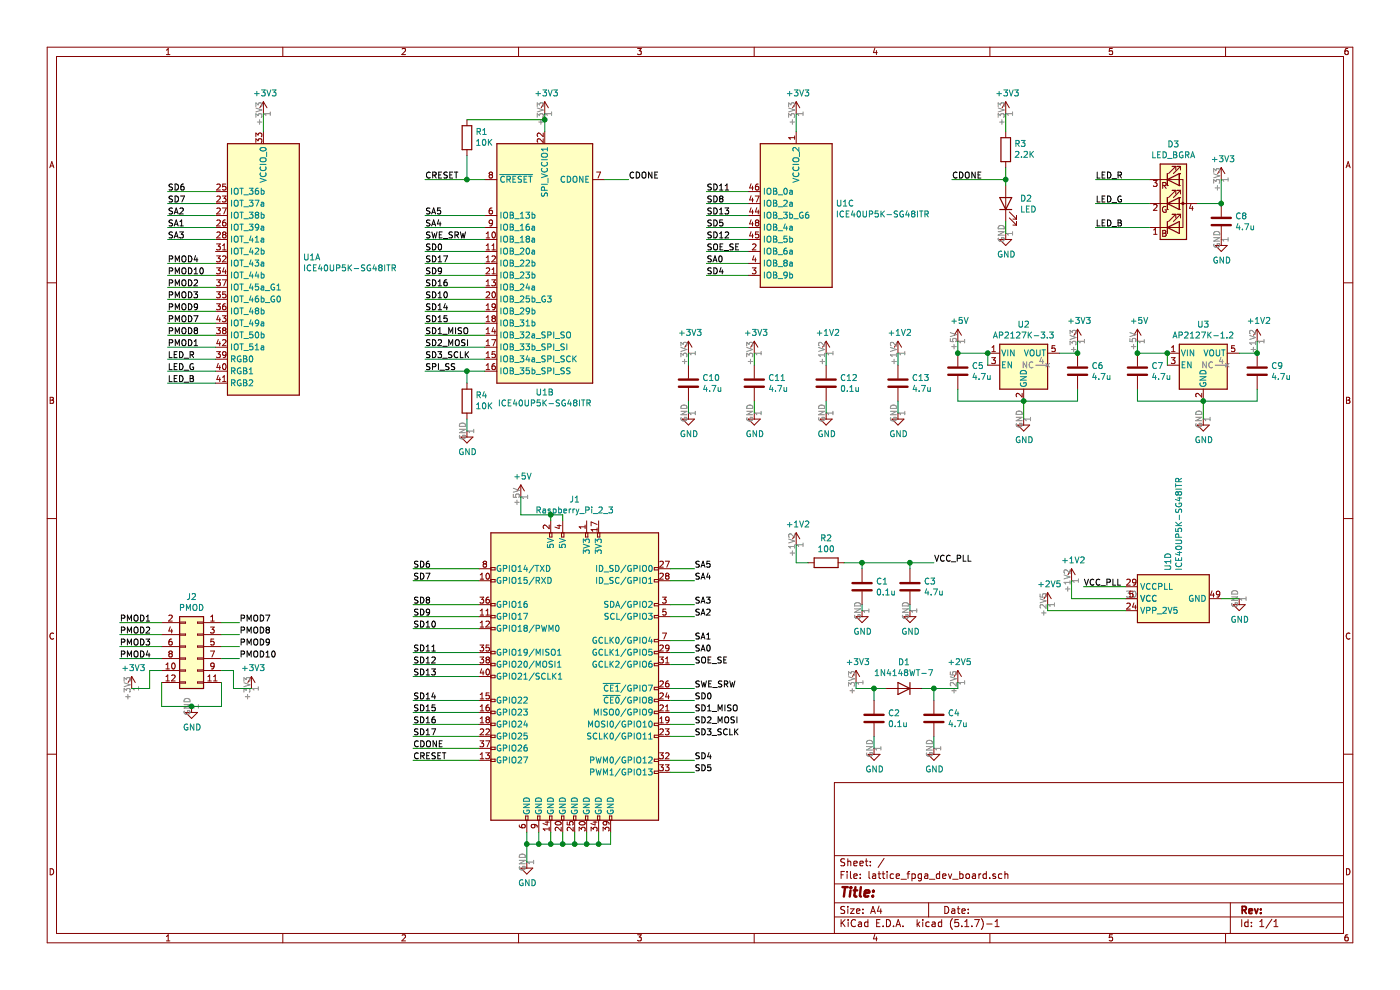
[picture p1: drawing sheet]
EESchema Schematic File Version 4
EELAYER 30 0
EELAYER END
$Descr A4 11693 8268
encoding utf-8
Sheet 1 1
Title ""
Date ""
Rev ""
Comp ""
Comment1 ""
Comment2 ""
Comment3 ""
Comment4 ""
$EndDescr
$Comp
L FPGA_Lattice:ICE40UP5K-SG48ITR U1
U 1 1
P 2200 2200
F 0 "U1" H 2530 2253 50  0000 L CNN
F 1 "ICE40UP5K-SG48ITR" H 2530 2162 50  0000 L CNN
F 2 "Package_DFN_QFN:QFN-48-1EP_7x7mm_P0.5mm_EP5.45x5.45mm" H 2200 850 50  0001 C CNN
F 3 "http://www.latticesemi.com/Products/FPGAandCPLD/iCE40Ultra" H 1800 3200 50  0001 C CNN
	1    2200 2200
	1    0    0    -1  
$EndComp
$Comp
L FPGA_Lattice:ICE40UP5K-SG48ITR U1
U 2 1
P 4550 2200
F 0 "U1" H 4550 1125 50  0000 C CNN
F 1 "ICE40UP5K-SG48ITR" H 4550 1034 50  0000 C CNN
F 2 "Package_DFN_QFN:QFN-48-1EP_7x7mm_P0.5mm_EP5.45x5.45mm" H 4550 850 50  0001 C CNN
F 3 "http://www.latticesemi.com/Products/FPGAandCPLD/iCE40Ultra" H 4150 3200 50  0001 C CNN
	2    4550 2200
	1    0    0    -1  
$EndComp
$Comp
L FPGA_Lattice:ICE40UP5K-SG48ITR U1
U 4 1
P 9800 5000
F 0 "U1" H 10030 5046 50  0000 L CNN
F 1 "ICE40UP5K-SG48ITR" H 10030 4955 50  0000 L CNN
F 2 "Package_DFN_QFN:QFN-48-1EP_7x7mm_P0.5mm_EP5.45x5.45mm" H 9800 3650 50  0001 C CNN
F 3 "http://www.latticesemi.com/Products/FPGAandCPLD/iCE40Ultra" H 9400 6000 50  0001 C CNN
	4    9800 5000
	0    -1   -1   0   
$EndComp
$Comp
L Connector:Raspberry_Pi_2_3 J1
U 1 1
P 4800 5650
F 0 "J1" H 4800 7131 50  0000 C CNN
F 1 "Raspberry_Pi_2_3" H 4800 7040 50  0000 C CNN
F 2 "Connector_PinSocket_2.54mm:PinSocket_2x20_P2.54mm_Vertical" H 4800 5650 50  0001 C CNN
F 3 "https://www.raspberrypi.org/documentation/hardware/raspberrypi/schematics/rpi_SCH_3bplus_1p0_reduced.pdf" H 4800 5650 50  0001 C CNN
	1    4800 5650
	1    0    0    -1  
$EndComp
$Comp
L power:+3V3 #PWR01
U 1 1
P 2200 950
F 0 "#PWR01" H 2200 800 50  0001 C CNN
F 1 "+3V3" H 2215 1123 50  0000 C CNN
F 2 "" H 2200 950 50  0001 C CNN
F 3 "" H 2200 950 50  0001 C CNN
	1    2200 950 
	1    0    0    -1  
$EndComp
$Comp
L power:+3V3 #PWR05
U 1 1
P 6650 950
F 0 "#PWR05" H 6650 800 50  0001 C CNN
F 1 "+3V3" H 6665 1123 50  0000 C CNN
F 2 "" H 6650 950 50  0001 C CNN
F 3 "" H 6650 950 50  0001 C CNN
	1    6650 950 
	1    0    0    -1  
$EndComp
$Comp
L power:+3V3 #PWR04
U 1 1
P 4550 950
F 0 "#PWR04" H 4550 800 50  0001 C CNN
F 1 "+3V3" H 4565 1123 50  0000 C CNN
F 2 "" H 4550 950 50  0001 C CNN
F 3 "" H 4550 950 50  0001 C CNN
	1    4550 950 
	1    0    0    -1  
$EndComp
$Comp
L FPGA_Lattice:ICE40UP5K-SG48ITR U1
U 3 1
P 6650 1800
F 0 "U1" H 6980 1903 50  0000 L CNN
F 1 "ICE40UP5K-SG48ITR" H 6980 1812 50  0000 L CNN
F 2 "Package_DFN_QFN:QFN-48-1EP_7x7mm_P0.5mm_EP5.45x5.45mm" H 6650 450 50  0001 C CNN
F 3 "http://www.latticesemi.com/Products/FPGAandCPLD/iCE40Ultra" H 6250 2800 50  0001 C CNN
	3    6650 1800
	1    0    0    -1  
$EndComp
Wire Wire Line
	6650 950  6650 1100
Wire Wire Line
	4550 950  4550 1000
Wire Wire Line
	2200 950  2200 1100
$Comp
L power:+5V #PWR02
U 1 1
P 4350 4150
F 0 "#PWR02" H 4350 4000 50  0001 C CNN
F 1 "+5V" H 4365 4323 50  0000 C CNN
F 2 "" H 4350 4150 50  0001 C CNN
F 3 "" H 4350 4150 50  0001 C CNN
	1    4350 4150
	1    0    0    -1  
$EndComp
Wire Wire Line
	4350 4300 4600 4300
Wire Wire Line
	4700 4300 4700 4350
Wire Wire Line
	4350 4150 4350 4300
Wire Wire Line
	4600 4350 4600 4300
Connection ~ 4600 4300
Wire Wire Line
	4600 4300 4700 4300
$Comp
L power:GND #PWR03
U 1 1
P 4400 7200
F 0 "#PWR03" H 4400 6950 50  0001 C CNN
F 1 "GND" H 4405 7027 50  0000 C CNN
F 2 "" H 4400 7200 50  0001 C CNN
F 3 "" H 4400 7200 50  0001 C CNN
	1    4400 7200
	1    0    0    -1  
$EndComp
Wire Wire Line
	4400 7050 4500 7050
Wire Wire Line
	5100 7050 5100 6950
Wire Wire Line
	4400 7050 4400 7200
Wire Wire Line
	5000 6950 5000 7050
Connection ~ 5000 7050
Wire Wire Line
	5000 7050 5100 7050
Wire Wire Line
	4900 6950 4900 7050
Connection ~ 4900 7050
Wire Wire Line
	4900 7050 5000 7050
Wire Wire Line
	4800 6950 4800 7050
Connection ~ 4800 7050
Wire Wire Line
	4800 7050 4900 7050
Wire Wire Line
	4700 6950 4700 7050
Connection ~ 4700 7050
Wire Wire Line
	4700 7050 4800 7050
Wire Wire Line
	4600 6950 4600 7050
Connection ~ 4600 7050
Wire Wire Line
	4600 7050 4700 7050
Wire Wire Line
	4500 6950 4500 7050
Connection ~ 4500 7050
Wire Wire Line
	4500 7050 4600 7050
Wire Wire Line
	4400 6950 4400 7050
Connection ~ 4400 7050
$Comp
L power:GND #PWR024
U 1 1
P 10350 5000
F 0 "#PWR024" H 10350 4750 50  0001 C CNN
F 1 "GND" H 10355 4827 50  0000 C CNN
F 2 "" H 10350 5000 50  0001 C CNN
F 3 "" H 10350 5000 50  0001 C CNN
	1    10350 5000
	1    0    0    -1  
$EndComp
Wire Wire Line
	10200 5000 10350 5000
$Comp
L power:+1V2 #PWR06
U 1 1
P 6650 4550
F 0 "#PWR06" H 6650 4400 50  0001 C CNN
F 1 "+1V2" H 6665 4723 50  0000 C CNN
F 2 "" H 6650 4550 50  0001 C CNN
F 3 "" H 6650 4550 50  0001 C CNN
	1    6650 4550
	1    0    0    -1  
$EndComp
$Comp
L Device:R R2
U 1 1
P 6900 4700
F 0 "R2" V 6693 4700 50  0000 C CNN
F 1 "100" V 6784 4700 50  0000 C CNN
F 2 "Resistor_SMD:R_0603_1608Metric_Pad1.05x0.95mm_HandSolder" V 6830 4700 50  0001 C CNN
F 3 "~" H 6900 4700 50  0001 C CNN
	1    6900 4700
	0    1    1    0   
$EndComp
$Comp
L Device:C C1
U 1 1
P 7200 4900
F 0 "C1" H 7315 4946 50  0000 L CNN
F 1 "0.1u" H 7315 4855 50  0000 L CNN
F 2 "Capacitor_SMD:C_0603_1608Metric_Pad1.08x0.95mm_HandSolder" H 7238 4750 50  0001 C CNN
F 3 "~" H 7200 4900 50  0001 C CNN
	1    7200 4900
	1    0    0    -1  
$EndComp
$Comp
L Device:C C3
U 1 1
P 7600 4900
F 0 "C3" H 7715 4946 50  0000 L CNN
F 1 "4.7u" H 7715 4855 50  0000 L CNN
F 2 "Capacitor_SMD:C_0603_1608Metric_Pad1.08x0.95mm_HandSolder" H 7638 4750 50  0001 C CNN
F 3 "~" H 7600 4900 50  0001 C CNN
	1    7600 4900
	1    0    0    -1  
$EndComp
Wire Wire Line
	6650 4550 6650 4700
Wire Wire Line
	6650 4700 6750 4700
Wire Wire Line
	7050 4700 7200 4700
Wire Wire Line
	7200 4700 7200 4750
Wire Wire Line
	7200 4700 7600 4700
Wire Wire Line
	7600 4700 7600 4750
Connection ~ 7200 4700
Wire Wire Line
	7600 4700 7800 4700
Connection ~ 7600 4700
$Comp
L power:GND #PWR010
U 1 1
P 7600 5100
F 0 "#PWR010" H 7600 4850 50  0001 C CNN
F 1 "GND" H 7605 4927 50  0000 C CNN
F 2 "" H 7600 5100 50  0001 C CNN
F 3 "" H 7600 5100 50  0001 C CNN
	1    7600 5100
	1    0    0    -1  
$EndComp
$Comp
L power:GND #PWR08
U 1 1
P 7200 5100
F 0 "#PWR08" H 7200 4850 50  0001 C CNN
F 1 "GND" H 7205 4927 50  0000 C CNN
F 2 "" H 7200 5100 50  0001 C CNN
F 3 "" H 7200 5100 50  0001 C CNN
	1    7200 5100
	1    0    0    -1  
$EndComp
Wire Wire Line
	7200 5050 7200 5100
Wire Wire Line
	7600 5050 7600 5100
Text Label 7800 4700 0    50   ~ 0
VCC_PLL
Wire Wire Line
	9400 4900 9050 4900
Text Label 9050 4900 0    50   ~ 0
VCC_PLL
$Comp
L power:+2V5 #PWR017
U 1 1
P 8750 5050
F 0 "#PWR017" H 8750 4900 50  0001 C CNN
F 1 "+2V5" H 8765 5223 50  0000 C CNN
F 2 "" H 8750 5050 50  0001 C CNN
F 3 "" H 8750 5050 50  0001 C CNN
	1    8750 5050
	1    0    0    -1  
$EndComp
Wire Wire Line
	8750 5050 8750 5100
Wire Wire Line
	8750 5100 9400 5100
$Comp
L power:+1V2 #PWR018
U 1 1
P 8950 4850
F 0 "#PWR018" H 8950 4700 50  0001 C CNN
F 1 "+1V2" H 8965 5023 50  0000 C CNN
F 2 "" H 8950 4850 50  0001 C CNN
F 3 "" H 8950 4850 50  0001 C CNN
	1    8950 4850
	1    0    0    -1  
$EndComp
Wire Wire Line
	9400 5000 8950 5000
Wire Wire Line
	8950 5000 8950 4850
$Comp
L power:+2V5 #PWR013
U 1 1
P 8000 5700
F 0 "#PWR013" H 8000 5550 50  0001 C CNN
F 1 "+2V5" H 8015 5873 50  0000 C CNN
F 2 "" H 8000 5700 50  0001 C CNN
F 3 "" H 8000 5700 50  0001 C CNN
	1    8000 5700
	1    0    0    -1  
$EndComp
$Comp
L power:+3V3 #PWR07
U 1 1
P 7150 5700
F 0 "#PWR07" H 7150 5550 50  0001 C CNN
F 1 "+3V3" H 7165 5873 50  0000 C CNN
F 2 "" H 7150 5700 50  0001 C CNN
F 3 "" H 7150 5700 50  0001 C CNN
	1    7150 5700
	1    0    0    -1  
$EndComp
$Comp
L Device:C C2
U 1 1
P 7300 6000
F 0 "C2" H 7415 6046 50  0000 L CNN
F 1 "0.1u" H 7415 5955 50  0000 L CNN
F 2 "Capacitor_SMD:C_0603_1608Metric_Pad1.08x0.95mm_HandSolder" H 7338 5850 50  0001 C CNN
F 3 "~" H 7300 6000 50  0001 C CNN
	1    7300 6000
	1    0    0    -1  
$EndComp
$Comp
L Device:C C4
U 1 1
P 7800 6000
F 0 "C4" H 7915 6046 50  0000 L CNN
F 1 "4.7u" H 7915 5955 50  0000 L CNN
F 2 "Capacitor_SMD:C_0603_1608Metric_Pad1.08x0.95mm_HandSolder" H 7838 5850 50  0001 C CNN
F 3 "~" H 7800 6000 50  0001 C CNN
	1    7800 6000
	1    0    0    -1  
$EndComp
$Comp
L Device:D D1
U 1 1
P 7550 5750
F 0 "D1" H 7550 5533 50  0000 C CNN
F 1 "1N4148WT-7" H 7550 5624 50  0000 C CNN
F 2 "Diode_SMD:D_SOD-523" H 7550 5750 50  0001 C CNN
F 3 "~" H 7550 5750 50  0001 C CNN
	1    7550 5750
	-1   0    0    1   
$EndComp
Wire Wire Line
	7150 5700 7150 5750
Wire Wire Line
	7150 5750 7300 5750
Wire Wire Line
	7700 5750 7800 5750
Wire Wire Line
	8000 5750 8000 5700
Wire Wire Line
	7800 5850 7800 5750
Connection ~ 7800 5750
Wire Wire Line
	7800 5750 8000 5750
Wire Wire Line
	7300 5850 7300 5750
Connection ~ 7300 5750
Wire Wire Line
	7300 5750 7400 5750
$Comp
L power:GND #PWR09
U 1 1
P 7300 6250
F 0 "#PWR09" H 7300 6000 50  0001 C CNN
F 1 "GND" H 7305 6077 50  0000 C CNN
F 2 "" H 7300 6250 50  0001 C CNN
F 3 "" H 7300 6250 50  0001 C CNN
	1    7300 6250
	1    0    0    -1  
$EndComp
$Comp
L power:GND #PWR011
U 1 1
P 7800 6250
F 0 "#PWR011" H 7800 6000 50  0001 C CNN
F 1 "GND" H 7805 6077 50  0000 C CNN
F 2 "" H 7800 6250 50  0001 C CNN
F 3 "" H 7800 6250 50  0001 C CNN
	1    7800 6250
	1    0    0    -1  
$EndComp
Wire Wire Line
	7300 6150 7300 6250
Wire Wire Line
	7800 6150 7800 6250
Wire Wire Line
	1800 3000 1400 3000
Wire Wire Line
	1800 3100 1400 3100
Wire Wire Line
	1800 3200 1400 3200
Text Label 1400 3000 0    50   ~ 0
LED_R
Text Label 1400 3100 0    50   ~ 0
LED_G
Text Label 1400 3200 0    50   ~ 0
LED_B
$Comp
L Regulator_Linear:AP2127K-3.3 U2
U 1 1
P 8550 3050
F 0 "U2" H 8550 3392 50  0000 C CNN
F 1 "AP2127K-3.3" H 8550 3301 50  0000 C CNN
F 2 "Package_TO_SOT_SMD:SOT-23-5" H 8550 3375 50  0001 C CNN
F 3 "https://www.diodes.com/assets/Datasheets/AP2127.pdf" H 8550 3150 50  0001 C CNN
	1    8550 3050
	1    0    0    -1  
$EndComp
$Comp
L Regulator_Linear:AP2127K-1.2 U3
U 1 1
P 10050 3050
F 0 "U3" H 10050 3392 50  0000 C CNN
F 1 "AP2127K-1.2" H 10050 3301 50  0000 C CNN
F 2 "Package_TO_SOT_SMD:SOT-23-5" H 10050 3375 50  0001 C CNN
F 3 "https://www.diodes.com/assets/Datasheets/AP2127.pdf" H 10050 3150 50  0001 C CNN
	1    10050 3050
	1    0    0    -1  
$EndComp
$Comp
L Device:C C6
U 1 1
P 9000 3100
F 0 "C6" H 9115 3146 50  0000 L CNN
F 1 "4.7u" H 9115 3055 50  0000 L CNN
F 2 "Capacitor_SMD:C_0603_1608Metric_Pad1.08x0.95mm_HandSolder" H 9038 2950 50  0001 C CNN
F 3 "~" H 9000 3100 50  0001 C CNN
	1    9000 3100
	1    0    0    -1  
$EndComp
$Comp
L Device:C C5
U 1 1
P 8000 3100
F 0 "C5" H 8115 3146 50  0000 L CNN
F 1 "4.7u" H 8115 3055 50  0000 L CNN
F 2 "Capacitor_SMD:C_0603_1608Metric_Pad1.08x0.95mm_HandSolder" H 8038 2950 50  0001 C CNN
F 3 "~" H 8000 3100 50  0001 C CNN
	1    8000 3100
	1    0    0    -1  
$EndComp
$Comp
L power:GND #PWR016
U 1 1
P 8550 3500
F 0 "#PWR016" H 8550 3250 50  0001 C CNN
F 1 "GND" H 8555 3327 50  0000 C CNN
F 2 "" H 8550 3500 50  0001 C CNN
F 3 "" H 8550 3500 50  0001 C CNN
	1    8550 3500
	1    0    0    -1  
$EndComp
$Comp
L power:+5V #PWR012
U 1 1
P 8000 2850
F 0 "#PWR012" H 8000 2700 50  0001 C CNN
F 1 "+5V" H 8015 3023 50  0000 C CNN
F 2 "" H 8000 2850 50  0001 C CNN
F 3 "" H 8000 2850 50  0001 C CNN
	1    8000 2850
	1    0    0    -1  
$EndComp
$Comp
L power:+3V3 #PWR019
U 1 1
P 9000 2850
F 0 "#PWR019" H 9000 2700 50  0001 C CNN
F 1 "+3V3" H 9015 3023 50  0000 C CNN
F 2 "" H 9000 2850 50  0001 C CNN
F 3 "" H 9000 2850 50  0001 C CNN
	1    9000 2850
	1    0    0    -1  
$EndComp
$Comp
L power:+1V2 #PWR025
U 1 1
P 10500 2850
F 0 "#PWR025" H 10500 2700 50  0001 C CNN
F 1 "+1V2" H 10515 3023 50  0000 C CNN
F 2 "" H 10500 2850 50  0001 C CNN
F 3 "" H 10500 2850 50  0001 C CNN
	1    10500 2850
	1    0    0    -1  
$EndComp
Wire Wire Line
	8000 2850 8000 2950
Wire Wire Line
	8000 2950 8250 2950
Wire Wire Line
	8250 3050 8250 2950
Connection ~ 8250 2950
Connection ~ 8000 2950
Wire Wire Line
	8000 3250 8000 3350
Wire Wire Line
	8000 3350 8550 3350
Wire Wire Line
	8550 3500 8550 3350
Connection ~ 8550 3350
Wire Wire Line
	9000 3250 9000 3350
Wire Wire Line
	9000 3350 8550 3350
Wire Wire Line
	8850 2950 9000 2950
Wire Wire Line
	9000 2950 9000 2850
Connection ~ 9000 2950
$Comp
L Device:C C9
U 1 1
P 10500 3100
F 0 "C9" H 10615 3146 50  0000 L CNN
F 1 "4.7u" H 10615 3055 50  0000 L CNN
F 2 "Capacitor_SMD:C_0603_1608Metric_Pad1.08x0.95mm_HandSolder" H 10538 2950 50  0001 C CNN
F 3 "~" H 10500 3100 50  0001 C CNN
	1    10500 3100
	1    0    0    -1  
$EndComp
$Comp
L Device:C C7
U 1 1
P 9500 3100
F 0 "C7" H 9615 3146 50  0000 L CNN
F 1 "4.7u" H 9615 3055 50  0000 L CNN
F 2 "Capacitor_SMD:C_0603_1608Metric_Pad1.08x0.95mm_HandSolder" H 9538 2950 50  0001 C CNN
F 3 "~" H 9500 3100 50  0001 C CNN
	1    9500 3100
	1    0    0    -1  
$EndComp
$Comp
L power:GND #PWR021
U 1 1
P 10050 3500
F 0 "#PWR021" H 10050 3250 50  0001 C CNN
F 1 "GND" H 10055 3327 50  0000 C CNN
F 2 "" H 10050 3500 50  0001 C CNN
F 3 "" H 10050 3500 50  0001 C CNN
	1    10050 3500
	1    0    0    -1  
$EndComp
$Comp
L power:+5V #PWR020
U 1 1
P 9500 2850
F 0 "#PWR020" H 9500 2700 50  0001 C CNN
F 1 "+5V" H 9515 3023 50  0000 C CNN
F 2 "" H 9500 2850 50  0001 C CNN
F 3 "" H 9500 2850 50  0001 C CNN
	1    9500 2850
	1    0    0    -1  
$EndComp
Wire Wire Line
	9500 2850 9500 2950
Wire Wire Line
	9500 2950 9750 2950
Wire Wire Line
	9750 3050 9750 2950
Connection ~ 9500 2950
Wire Wire Line
	9500 3250 9500 3350
Wire Wire Line
	9500 3350 10050 3350
Wire Wire Line
	10050 3500 10050 3350
Connection ~ 10050 3350
Wire Wire Line
	10500 3250 10500 3350
Wire Wire Line
	10500 3350 10050 3350
Wire Wire Line
	10350 2950 10500 2950
Wire Wire Line
	10500 2950 10500 2850
Connection ~ 10500 2950
Connection ~ 9750 2950
$Comp
L power:+3V3 #PWR022
U 1 1
P 10200 1500
F 0 "#PWR022" H 10200 1350 50  0001 C CNN
F 1 "+3V3" H 10215 1673 50  0000 C CNN
F 2 "" H 10200 1500 50  0001 C CNN
F 3 "" H 10200 1500 50  0001 C CNN
	1    10200 1500
	1    0    0    -1  
$EndComp
$Comp
L Device:C C8
U 1 1
P 10200 1850
F 0 "C8" H 10315 1896 50  0000 L CNN
F 1 "4.7u" H 10315 1805 50  0000 L CNN
F 2 "Capacitor_SMD:C_0603_1608Metric_Pad1.08x0.95mm_HandSolder" H 10238 1700 50  0001 C CNN
F 3 "~" H 10200 1850 50  0001 C CNN
	1    10200 1850
	1    0    0    -1  
$EndComp
$Comp
L power:GND #PWR023
U 1 1
P 10200 2000
F 0 "#PWR023" H 10200 1750 50  0001 C CNN
F 1 "GND" H 10205 1827 50  0000 C CNN
F 2 "" H 10200 2000 50  0001 C CNN
F 3 "" H 10200 2000 50  0001 C CNN
	1    10200 2000
	1    0    0    -1  
$EndComp
Wire Wire Line
	10000 1700 10200 1700
Wire Wire Line
	10200 1500 10200 1700
Connection ~ 10200 1700
Wire Wire Line
	9600 1500 9150 1500
Text Label 9150 1500 0    50   ~ 0
LED_R
Wire Wire Line
	9600 1700 9150 1700
Wire Wire Line
	9600 1900 9150 1900
Text Label 9150 1700 0    50   ~ 0
LED_G
Text Label 9150 1900 0    50   ~ 0
LED_B
Wire Wire Line
	4050 1500 3900 1500
Text Label 3550 1500 0    50   ~ 0
CRESET
$Comp
L Device:R R1
U 1 1
P 3900 1150
F 0 "R1" H 3830 1104 50  0000 R CNN
F 1 "10K" H 3830 1195 50  0000 R CNN
F 2 "Resistor_SMD:R_0603_1608Metric_Pad1.05x0.95mm_HandSolder" V 3830 1150 50  0001 C CNN
F 3 "~" H 3900 1150 50  0001 C CNN
	1    3900 1150
	-1   0    0    1   
$EndComp
Wire Wire Line
	3900 1000 4550 1000
Connection ~ 4550 1000
Wire Wire Line
	4550 1000 4550 1100
Wire Wire Line
	3900 1300 3900 1500
Connection ~ 3900 1500
Wire Wire Line
	3900 1500 3550 1500
Wire Wire Line
	5050 1500 5250 1500
Text Label 5250 1500 0    50   ~ 0
CDONE
$Comp
L Device:R R3
U 1 1
P 8400 1250
F 0 "R3" H 8330 1204 50  0000 R CNN
F 1 "2.2K" H 8330 1295 50  0000 R CNN
F 2 "Resistor_SMD:R_0603_1608Metric_Pad1.05x0.95mm_HandSolder" V 8330 1250 50  0001 C CNN
F 3 "~" H 8400 1250 50  0001 C CNN
	1    8400 1250
	-1   0    0    1   
$EndComp
$Comp
L power:+3V3 #PWR014
U 1 1
P 8400 950
F 0 "#PWR014" H 8400 800 50  0001 C CNN
F 1 "+3V3" H 8415 1123 50  0000 C CNN
F 2 "" H 8400 950 50  0001 C CNN
F 3 "" H 8400 950 50  0001 C CNN
	1    8400 950 
	1    0    0    -1  
$EndComp
Wire Wire Line
	8400 950  8400 1100
Wire Wire Line
	8400 1400 8400 1500
Wire Wire Line
	7950 1500 8400 1500
Text Label 7950 1500 0    50   ~ 0
CDONE
$Comp
L power:GND #PWR015
U 1 1
P 8400 1950
F 0 "#PWR015" H 8400 1700 50  0001 C CNN
F 1 "GND" H 8405 1777 50  0000 C CNN
F 2 "" H 8400 1950 50  0001 C CNN
F 3 "" H 8400 1950 50  0001 C CNN
	1    8400 1950
	1    0    0    -1  
$EndComp
Wire Wire Line
	8400 1950 8400 1850
Wire Wire Line
	8400 1550 8400 1500
Connection ~ 8400 1500
$Comp
L Device:LED D2
U 1 1
P 8400 1700
F 0 "D2" V 8439 1582 50  0000 R CNN
F 1 "LED" V 8348 1582 50  0000 R CNN
F 2 "LED_SMD:LED_0603_1608Metric_Pad1.05x0.95mm_HandSolder" H 8400 1700 50  0001 C CNN
F 3 "~" H 8400 1700 50  0001 C CNN
	1    8400 1700
	0    -1   -1   0   
$EndComp
Wire Wire Line
	4000 6250 3450 6250
Wire Wire Line
	4000 6350 3450 6350
Text Label 3450 6250 0    50   ~ 0
CDONE
Text Label 3450 6350 0    50   ~ 0
CRESET
Wire Wire Line
	5600 4750 5800 4750
Text Label 5800 4750 0    50   ~ 0
SA5
Wire Wire Line
	5600 4850 5800 4850
Text Label 5800 4850 0    50   ~ 0
SA4
Wire Wire Line
	5600 5050 5800 5050
Text Label 5800 5050 0    50   ~ 0
SA3
Wire Wire Line
	5600 5150 5800 5150
Text Label 5800 5150 0    50   ~ 0
SA2
Wire Wire Line
	5600 5350 5800 5350
Text Label 5800 5350 0    50   ~ 0
SA1
Wire Wire Line
	5600 5450 5800 5450
Text Label 5800 5450 0    50   ~ 0
SA0
Wire Wire Line
	5600 5550 5800 5550
Text Label 5800 5550 0    50   ~ 0
SOE_SE
Wire Wire Line
	5600 5750 5800 5750
Text Label 5800 5750 0    50   ~ 0
SWE_SRW
Wire Wire Line
	5600 5850 5800 5850
Text Label 5800 5850 0    50   ~ 0
SD0
Wire Wire Line
	5600 5950 5800 5950
Text Label 5800 5950 0    50   ~ 0
SD1_MISO
Wire Wire Line
	5600 6050 5800 6050
Text Label 5800 6050 0    50   ~ 0
SD2_MOSI
Wire Wire Line
	5600 6150 5800 6150
Text Label 5800 6150 0    50   ~ 0
SD3_SCLK
Wire Wire Line
	5600 6350 5800 6350
Text Label 5800 6350 0    50   ~ 0
SD4
Wire Wire Line
	5600 6450 5800 6450
Text Label 5800 6450 0    50   ~ 0
SD5
Wire Wire Line
	4000 4750 3450 4750
Text Label 3450 4750 0    50   ~ 0
SD6
Wire Wire Line
	4000 4850 3450 4850
Text Label 3450 4850 0    50   ~ 0
SD7
Wire Wire Line
	4000 5050 3450 5050
Text Label 3450 5050 0    50   ~ 0
SD8
Wire Wire Line
	4000 5150 3450 5150
Text Label 3450 5150 0    50   ~ 0
SD9
Wire Wire Line
	4000 5250 3450 5250
Text Label 3450 5250 0    50   ~ 0
SD10
Wire Wire Line
	4000 5450 3450 5450
Text Label 3450 5450 0    50   ~ 0
SD11
Wire Wire Line
	4000 5550 3450 5550
Text Label 3450 5550 0    50   ~ 0
SD12
Wire Wire Line
	4000 5650 3450 5650
Text Label 3450 5650 0    50   ~ 0
SD13
Wire Wire Line
	4000 5850 3450 5850
Text Label 3450 5850 0    50   ~ 0
SD14
Wire Wire Line
	4000 5950 3450 5950
Text Label 3450 5950 0    50   ~ 0
SD15
Wire Wire Line
	4000 6050 3450 6050
Text Label 3450 6050 0    50   ~ 0
SD16
Wire Wire Line
	4000 6150 3450 6150
Text Label 3450 6150 0    50   ~ 0
SD17
Wire Wire Line
	4050 2800 3550 2800
Wire Wire Line
	4050 2900 3550 2900
Wire Wire Line
	4050 3000 3550 3000
Text Label 3550 2800 0    50   ~ 0
SD1_MISO
Text Label 3550 2900 0    50   ~ 0
SD2_MOSI
Text Label 3550 3000 0    50   ~ 0
SD3_SCLK
Wire Wire Line
	4050 3100 3900 3100
Wire Wire Line
	4050 1800 3550 1800
Wire Wire Line
	4050 1900 3550 1900
Wire Wire Line
	4050 2000 3550 2000
Wire Wire Line
	4050 2100 3550 2100
Wire Wire Line
	4050 2200 3550 2200
Wire Wire Line
	4050 2300 3550 2300
Wire Wire Line
	4050 2400 3550 2400
Wire Wire Line
	4050 2500 3550 2500
Wire Wire Line
	4050 2600 3550 2600
Wire Wire Line
	4050 2700 3550 2700
Wire Wire Line
	6250 1600 5900 1600
Wire Wire Line
	6250 1700 5900 1700
Wire Wire Line
	6250 1800 5900 1800
Wire Wire Line
	6250 1900 5900 1900
Wire Wire Line
	6250 2000 5900 2000
Wire Wire Line
	6250 2100 5900 2100
Wire Wire Line
	6250 2200 5900 2200
Wire Wire Line
	6250 2300 5900 2300
Wire Wire Line
	1800 1600 1400 1600
Wire Wire Line
	1800 1700 1400 1700
Wire Wire Line
	1800 1800 1400 1800
Wire Wire Line
	1800 1900 1400 1900
Text Label 3550 1800 0    50   ~ 0
SA5
Text Label 3550 1900 0    50   ~ 0
SA4
Text Label 5900 2200 0    50   ~ 0
SA0
Text Label 5900 2100 0    50   ~ 0
SOE_SE
Text Label 3550 2000 0    50   ~ 0
SWE_SRW
Text Label 3550 2100 0    50   ~ 0
SD0
Text Label 5900 2300 0    50   ~ 0
SD4
Text Label 5900 1900 0    50   ~ 0
SD5
Text Label 5900 1700 0    50   ~ 0
SD8
Text Label 5900 1600 0    50   ~ 0
SD11
Text Label 5900 2000 0    50   ~ 0
SD12
Text Label 5900 1800 0    50   ~ 0
SD13
Text Label 3550 2400 0    50   ~ 0
SD16
Text Label 3550 2200 0    50   ~ 0
SD17
$Comp
L power:GND #PWR027
U 1 1
P 1600 5900
F 0 "#PWR027" H 1600 5650 50  0001 C CNN
F 1 "GND" H 1605 5727 50  0000 C CNN
F 2 "" H 1600 5900 50  0001 C CNN
F 3 "" H 1600 5900 50  0001 C CNN
	1    1600 5900
	1    0    0    -1  
$EndComp
$Comp
L power:+3V3 #PWR026
U 1 1
P 1100 5750
F 0 "#PWR026" H 1100 5600 50  0001 C CNN
F 1 "+3V3" H 1115 5923 50  0000 C CNN
F 2 "" H 1100 5750 50  0001 C CNN
F 3 "" H 1100 5750 50  0001 C CNN
	1    1100 5750
	1    0    0    -1  
$EndComp
$Comp
L power:+3V3 #PWR028
U 1 1
P 2100 5750
F 0 "#PWR028" H 2100 5600 50  0001 C CNN
F 1 "+3V3" H 2115 5923 50  0000 C CNN
F 2 "" H 2100 5750 50  0001 C CNN
F 3 "" H 2100 5750 50  0001 C CNN
	1    2100 5750
	1    0    0    -1  
$EndComp
Wire Wire Line
	1850 5600 1950 5600
Wire Wire Line
	1950 5600 1950 5750
Wire Wire Line
	1950 5750 2100 5750
Wire Wire Line
	1350 5600 1250 5600
Wire Wire Line
	1250 5600 1250 5750
Wire Wire Line
	1250 5750 1100 5750
Wire Wire Line
	1350 5700 1350 5900
Wire Wire Line
	1350 5900 1600 5900
Wire Wire Line
	1850 5700 1850 5900
Wire Wire Line
	1850 5900 1600 5900
Connection ~ 1600 5900
Wire Wire Line
	1350 5200 1000 5200
Wire Wire Line
	1350 5300 1000 5300
Wire Wire Line
	1350 5400 1000 5400
Wire Wire Line
	1350 5500 1000 5500
Wire Wire Line
	1850 5200 2000 5200
Wire Wire Line
	1850 5300 2000 5300
Wire Wire Line
	1850 5400 2000 5400
Wire Wire Line
	1850 5500 2000 5500
Text Label 1000 5200 0    50   ~ 0
PMOD1
Text Label 1000 5300 0    50   ~ 0
PMOD2
Text Label 1000 5400 0    50   ~ 0
PMOD3
Text Label 1000 5500 0    50   ~ 0
PMOD4
Text Label 2000 5200 0    50   ~ 0
PMOD7
Text Label 2000 5300 0    50   ~ 0
PMOD8
Text Label 2000 5400 0    50   ~ 0
PMOD9
Text Label 2000 5500 0    50   ~ 0
PMOD10
Wire Wire Line
	1800 2000 1400 2000
Text Label 1400 2000 0    50   ~ 0
SA3
Text Label 1400 1800 0    50   ~ 0
SA2
Text Label 1400 1900 0    50   ~ 0
SA1
Text Label 1400 1600 0    50   ~ 0
SD6
Text Label 1400 1700 0    50   ~ 0
SD7
Text Label 3550 2300 0    50   ~ 0
SD9
Text Label 3550 2500 0    50   ~ 0
SD10
Text Label 3550 2600 0    50   ~ 0
SD14
Text Label 3550 2700 0    50   ~ 0
SD15
Text Label 3550 3100 0    50   ~ 0
SPI_SS
$Comp
L Device:R R4
U 1 1
P 3900 3350
F 0 "R4" H 3830 3304 50  0000 R CNN
F 1 "10K" H 3830 3395 50  0000 R CNN
F 2 "Capacitor_SMD:C_0603_1608Metric_Pad1.08x0.95mm_HandSolder" V 3830 3350 50  0001 C CNN
F 3 "~" H 3900 3350 50  0001 C CNN
	1    3900 3350
	-1   0    0    1   
$EndComp
$Comp
L power:GND #PWR029
U 1 1
P 3900 3600
F 0 "#PWR029" H 3900 3350 50  0001 C CNN
F 1 "GND" H 3905 3427 50  0000 C CNN
F 2 "" H 3900 3600 50  0001 C CNN
F 3 "" H 3900 3600 50  0001 C CNN
	1    3900 3600
	1    0    0    -1  
$EndComp
Wire Wire Line
	3900 3200 3900 3100
Connection ~ 3900 3100
Wire Wire Line
	3900 3100 3550 3100
Wire Wire Line
	3900 3500 3900 3600
$Comp
L Connector_Generic:Conn_02x06_Odd_Even J2
U 1 1
P 1650 5400
F 0 "J2" H 1700 5817 50  0000 C CNN
F 1 "PMOD" H 1700 5726 50  0000 C CNN
F 2 "Connector_PinSocket_2.54mm:PinSocket_2x06_P2.54mm_Vertical" H 1650 5400 50  0001 C CNN
F 3 "~" H 1650 5400 50  0001 C CNN
	1    1650 5400
	-1   0    0    -1  
$EndComp
$Comp
L Device:LED_BGRA D3
U 1 1
P 9800 1700
F 0 "D3" H 9800 2197 50  0000 C CNN
F 1 "LED_BGRA" H 9800 2106 50  0000 C CNN
F 2 "LED_SMD:LED_Cree-PLCC4_3.2x2.8mm_CCW" H 9800 1650 50  0001 C CNN
F 3 "~" H 9800 1650 50  0001 C CNN
	1    9800 1700
	1    0    0    -1  
$EndComp
Wire Wire Line
	1800 2900 1400 2900
Wire Wire Line
	1800 2700 1400 2700
Wire Wire Line
	1800 2800 1400 2800
Wire Wire Line
	1800 2400 1400 2400
Wire Wire Line
	1800 2600 1400 2600
Wire Wire Line
	1800 2500 1400 2500
Wire Wire Line
	1800 2300 1400 2300
Wire Wire Line
	1800 2200 1400 2200
Text Label 1400 2200 0    50   ~ 0
PMOD4
Text Label 1400 2300 0    50   ~ 0
PMOD10
Text Label 1400 2400 0    50   ~ 0
PMOD2
Text Label 1400 2500 0    50   ~ 0
PMOD3
Text Label 1400 2600 0    50   ~ 0
PMOD9
Text Label 1400 2700 0    50   ~ 0
PMOD7
Text Label 1400 2800 0    50   ~ 0
PMOD8
Text Label 1400 2900 0    50   ~ 0
PMOD1
$Comp
L Device:C C13
U 1 1
P 7500 3200
F 0 "C13" H 7615 3246 50  0000 L CNN
F 1 "4.7u" H 7615 3155 50  0000 L CNN
F 2 "Capacitor_SMD:C_0603_1608Metric_Pad1.08x0.95mm_HandSolder" H 7538 3050 50  0001 C CNN
F 3 "~" H 7500 3200 50  0001 C CNN
	1    7500 3200
	1    0    0    -1  
$EndComp
$Comp
L Device:C C12
U 1 1
P 6900 3200
F 0 "C12" H 7015 3246 50  0000 L CNN
F 1 "0.1u" H 7015 3155 50  0000 L CNN
F 2 "Capacitor_SMD:C_0603_1608Metric_Pad1.08x0.95mm_HandSolder" H 6938 3050 50  0001 C CNN
F 3 "~" H 6900 3200 50  0001 C CNN
	1    6900 3200
	1    0    0    -1  
$EndComp
$Comp
L power:+1V2 #PWR034
U 1 1
P 6900 2950
F 0 "#PWR034" H 6900 2800 50  0001 C CNN
F 1 "+1V2" H 6915 3123 50  0000 C CNN
F 2 "" H 6900 2950 50  0001 C CNN
F 3 "" H 6900 2950 50  0001 C CNN
	1    6900 2950
	1    0    0    -1  
$EndComp
$Comp
L power:+1V2 #PWR036
U 1 1
P 7500 2950
F 0 "#PWR036" H 7500 2800 50  0001 C CNN
F 1 "+1V2" H 7515 3123 50  0000 C CNN
F 2 "" H 7500 2950 50  0001 C CNN
F 3 "" H 7500 2950 50  0001 C CNN
	1    7500 2950
	1    0    0    -1  
$EndComp
$Comp
L power:GND #PWR037
U 1 1
P 7500 3450
F 0 "#PWR037" H 7500 3200 50  0001 C CNN
F 1 "GND" H 7505 3277 50  0000 C CNN
F 2 "" H 7500 3450 50  0001 C CNN
F 3 "" H 7500 3450 50  0001 C CNN
	1    7500 3450
	1    0    0    -1  
$EndComp
$Comp
L power:GND #PWR035
U 1 1
P 6900 3450
F 0 "#PWR035" H 6900 3200 50  0001 C CNN
F 1 "GND" H 6905 3277 50  0000 C CNN
F 2 "" H 6900 3450 50  0001 C CNN
F 3 "" H 6900 3450 50  0001 C CNN
	1    6900 3450
	1    0    0    -1  
$EndComp
Wire Wire Line
	6900 3450 6900 3350
Wire Wire Line
	7500 3350 7500 3450
Wire Wire Line
	7500 3050 7500 2950
Wire Wire Line
	6900 3050 6900 2950
$Comp
L power:+3V3 #PWR032
U 1 1
P 6300 2950
F 0 "#PWR032" H 6300 2800 50  0001 C CNN
F 1 "+3V3" H 6315 3123 50  0000 C CNN
F 2 "" H 6300 2950 50  0001 C CNN
F 3 "" H 6300 2950 50  0001 C CNN
	1    6300 2950
	1    0    0    -1  
$EndComp
$Comp
L Device:C C11
U 1 1
P 6300 3200
F 0 "C11" H 6415 3246 50  0000 L CNN
F 1 "4.7u" H 6415 3155 50  0000 L CNN
F 2 "Capacitor_SMD:C_0603_1608Metric_Pad1.08x0.95mm_HandSolder" H 6338 3050 50  0001 C CNN
F 3 "~" H 6300 3200 50  0001 C CNN
	1    6300 3200
	1    0    0    -1  
$EndComp
$Comp
L power:GND #PWR033
U 1 1
P 6300 3450
F 0 "#PWR033" H 6300 3200 50  0001 C CNN
F 1 "GND" H 6305 3277 50  0000 C CNN
F 2 "" H 6300 3450 50  0001 C CNN
F 3 "" H 6300 3450 50  0001 C CNN
	1    6300 3450
	1    0    0    -1  
$EndComp
$Comp
L Device:C C10
U 1 1
P 5750 3200
F 0 "C10" H 5865 3246 50  0000 L CNN
F 1 "4.7u" H 5865 3155 50  0000 L CNN
F 2 "Capacitor_SMD:C_0603_1608Metric_Pad1.08x0.95mm_HandSolder" H 5788 3050 50  0001 C CNN
F 3 "~" H 5750 3200 50  0001 C CNN
	1    5750 3200
	1    0    0    -1  
$EndComp
$Comp
L power:+3V3 #PWR030
U 1 1
P 5750 2950
F 0 "#PWR030" H 5750 2800 50  0001 C CNN
F 1 "+3V3" H 5765 3123 50  0000 C CNN
F 2 "" H 5750 2950 50  0001 C CNN
F 3 "" H 5750 2950 50  0001 C CNN
	1    5750 2950
	1    0    0    -1  
$EndComp
$Comp
L power:GND #PWR031
U 1 1
P 5750 3450
F 0 "#PWR031" H 5750 3200 50  0001 C CNN
F 1 "GND" H 5755 3277 50  0000 C CNN
F 2 "" H 5750 3450 50  0001 C CNN
F 3 "" H 5750 3450 50  0001 C CNN
	1    5750 3450
	1    0    0    -1  
$EndComp
Wire Wire Line
	5750 2950 5750 3050
Wire Wire Line
	6300 2950 6300 3050
Wire Wire Line
	6300 3350 6300 3450
Wire Wire Line
	5750 3350 5750 3450
$EndSCHEMATC
